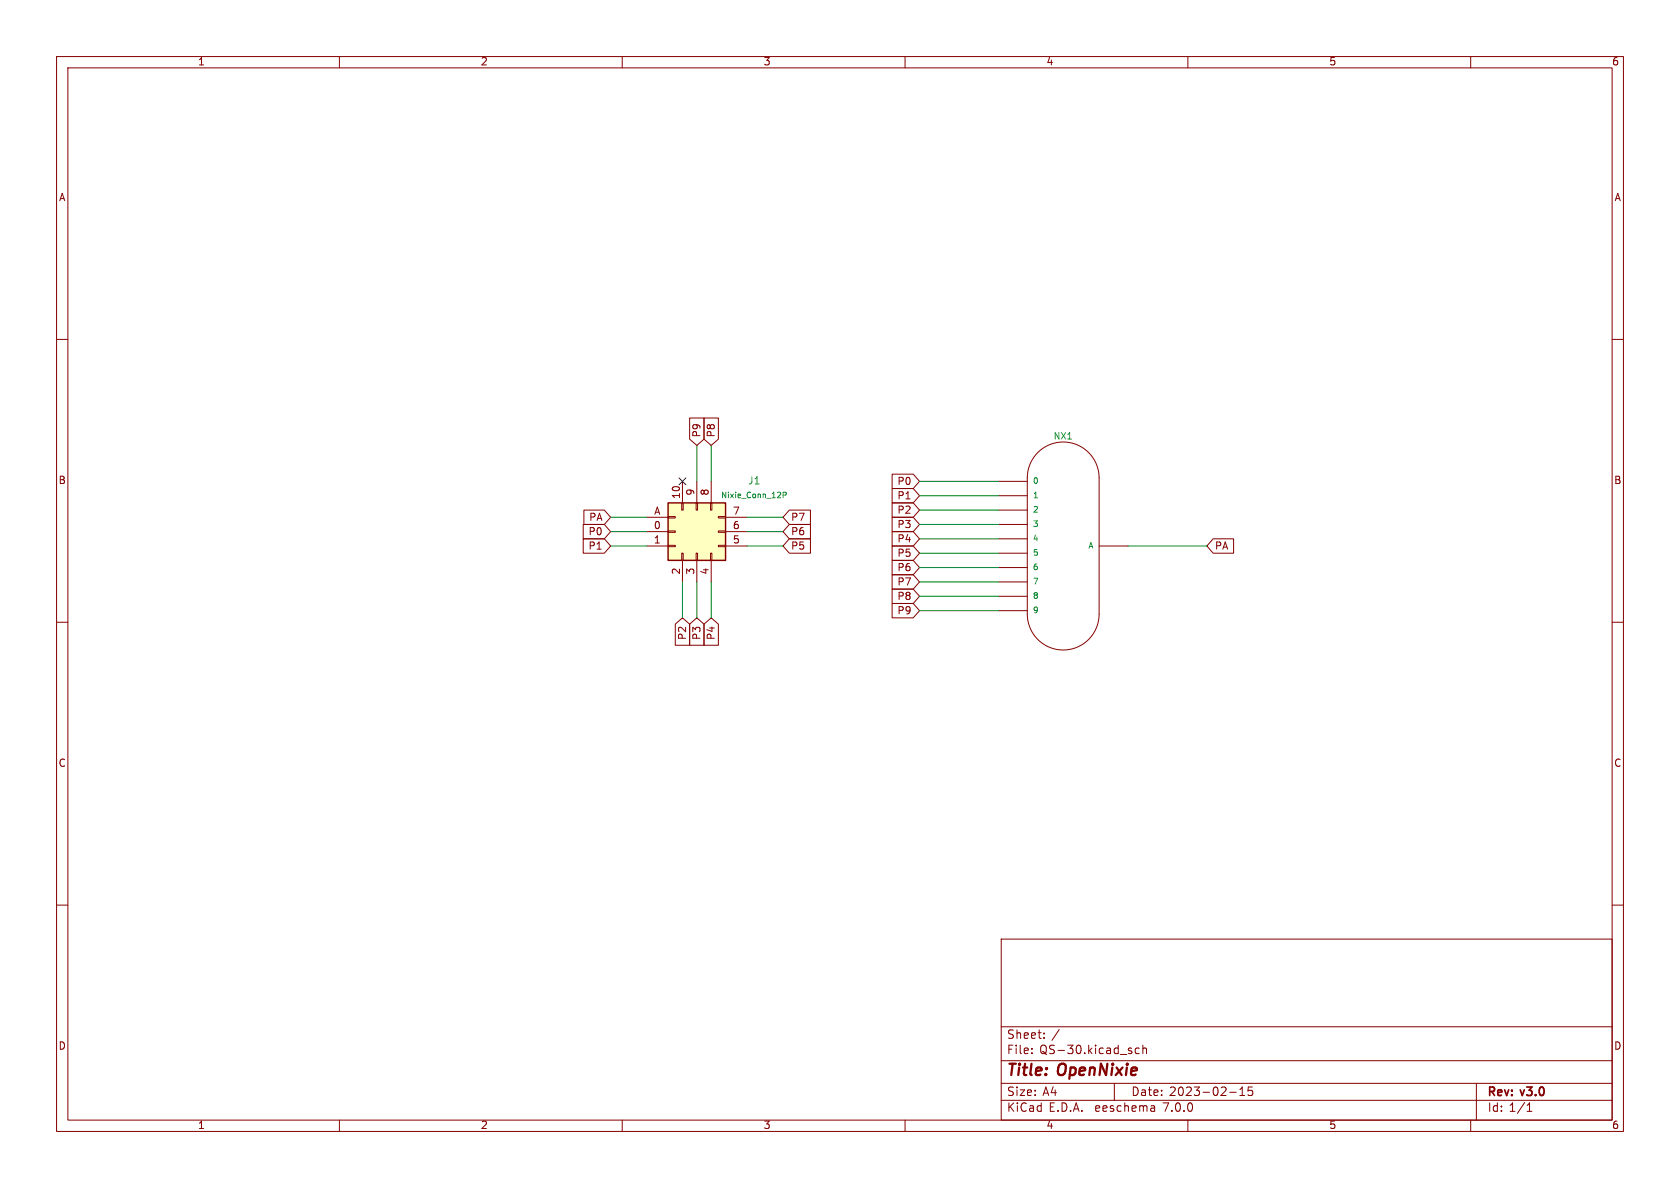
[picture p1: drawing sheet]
(kicad_sch (version 20230121) (generator eeschema)

 (paper "A4")

 (title_block
  (title "OpenNixie")
  (date "2023-02-15")
  (rev "v3.0"))

 (lib_symbols
  (symbol "Nixie_Clock:Nixie_Conn_12P" (pin_names (offset 1.016) hide) (in_bom yes) (on_board yes)
   (property "Reference" "J" (at 19.05 1.27 0) (effects (font (size 1.27 1.27))))
   (property "Value" "Nixie_Conn_12P" (at 19.05 -1.27 0) (effects (font (size 0.9906 0.9906))))
   (property "Footprint" "Nixie_Clock:Nixie_Conn_12P" (at 0 0 0) (effects (font (size 1.27 1.27)) hide))
   (property "Datasheet" "" (at -5.08 -1.27 0) (effects (font (size 1.27 1.27)) hide))
   (symbol "Nixie_Conn_12P_1_1"
    (rectangle (start -5.08 -2.413) (end -3.81 -2.667) (stroke (width 0.1524) (type solid)) (fill (type none)))
    (rectangle (start -5.08 0.127) (end -3.81 -0.127) (stroke (width 0.1524) (type solid)) (fill (type none)))
    (rectangle (start -5.08 2.667) (end -3.81 2.413) (stroke (width 0.1524) (type solid)) (fill (type none)))
    (rectangle (start -5.08 5.08) (end 5.08 -5.08) (stroke (width 0.254) (type solid)) (fill (type background)))
    (rectangle (start -2.413 -3.81) (end -2.667 -5.08) (stroke (width 0.1524) (type solid)) (fill (type none)))
    (rectangle (start -2.413 5.08) (end -2.667 3.81) (stroke (width 0.1524) (type solid)) (fill (type none)))
    (rectangle (start 0.127 -3.81) (end -0.127 -5.08) (stroke (width 0.1524) (type solid)) (fill (type none)))
    (rectangle (start 0.127 5.08) (end -0.127 3.81) (stroke (width 0.1524) (type solid)) (fill (type none)))
    (rectangle (start 2.667 -3.81) (end 2.413 -5.08) (stroke (width 0.1524) (type solid)) (fill (type none)))
    (rectangle (start 2.667 5.08) (end 2.413 3.81) (stroke (width 0.1524) (type solid)) (fill (type none)))
    (rectangle (start 5.08 -2.667) (end 3.81 -2.413) (stroke (width 0.1524) (type solid)) (fill (type none)))
    (rectangle (start 5.08 -0.127) (end 3.81 0.127) (stroke (width 0.1524) (type solid)) (fill (type none)))
    (rectangle (start 5.08 2.413) (end 3.81 2.667) (stroke (width 0.1524) (type solid)) (fill (type none)))
    (pin bidirectional line (at -8.89 0 0) (length 3.81) (name "0" (effects (font (size 1.27 1.27)))) (number "0" (effects (font (size 1.27 1.27)))))
    (pin bidirectional line (at -8.89 -2.54 0) (length 3.81) (name "1" (effects (font (size 1.27 1.27)))) (number "1" (effects (font (size 1.27 1.27)))))
    (pin bidirectional line (at -2.54 8.89 270) (length 3.81) (name "10" (effects (font (size 1.27 1.27)))) (number "10" (effects (font (size 1.27 1.27)))))
    (pin bidirectional line (at -2.54 -8.89 90) (length 3.81) (name "2" (effects (font (size 1.27 1.27)))) (number "2" (effects (font (size 1.27 1.27)))))
    (pin passive line (at 0 -8.89 90) (length 3.81) (name "3" (effects (font (size 1.27 1.27)))) (number "3" (effects (font (size 1.27 1.27)))))
    (pin bidirectional line (at 2.54 -8.89 90) (length 3.81) (name "4" (effects (font (size 1.27 1.27)))) (number "4" (effects (font (size 1.27 1.27)))))
    (pin bidirectional line (at 8.89 -2.54 180) (length 3.81) (name "5" (effects (font (size 1.27 1.27)))) (number "5" (effects (font (size 1.27 1.27)))))
    (pin bidirectional line (at 8.89 0 180) (length 3.81) (name "6" (effects (font (size 1.27 1.27)))) (number "6" (effects (font (size 1.27 1.27)))))
    (pin bidirectional line (at 8.89 2.54 180) (length 3.81) (name "7" (effects (font (size 1.27 1.27)))) (number "7" (effects (font (size 1.27 1.27)))))
    (pin bidirectional line (at 2.54 8.89 270) (length 3.81) (name "8" (effects (font (size 1.27 1.27)))) (number "8" (effects (font (size 1.27 1.27)))))
    (pin bidirectional line (at 0 8.89 270) (length 3.81) (name "9" (effects (font (size 1.27 1.27)))) (number "9" (effects (font (size 1.27 1.27)))))
    (pin bidirectional line (at -8.89 2.54 0) (length 3.81) (name "A" (effects (font (size 1.27 1.27)))) (number "A" (effects (font (size 1.27 1.27)))))))
  (symbol "Nixie_Clock:QS30-1" (pin_numbers hide) (pin_names (offset 1.016)) (in_bom yes) (on_board yes)
   (property "Reference" "NX" (at -5.715 19.685 0) (effects (font (size 1.143 1.143)) (justify left bottom)))
   (property "Value" "QS30-1" (at 6.35 -2.54 0) (effects (font (size 1.143 1.143)) (justify left bottom) hide))
   (property "Footprint" "Nixie_Clock:QS30-1" (at 0.762 2.54 0) (effects (font (size 0.508 0.508)) hide))
   (property "Datasheet" "" (at 0 -1.27 0) (effects (font (size 1.27 1.27)) hide))
   (symbol "QS30-1_1_0"
    (polyline (pts (xy -7.62 -12.065) (xy -7.62 12.065)) (stroke (width 0) (type solid)) (fill (type none)))
    (polyline (pts (xy 5.08 -12.065) (xy 5.08 12.065)) (stroke (width 0) (type solid)) (fill (type none))))
   (symbol "QS30-1_1_1"
    (arc (start -7.62 -12.065) (mid -1.27 -18.3874) (end 5.08 -12.065) (stroke (width 0) (type solid)) (fill (type none)))
    (arc (start 5.08 12.065) (mid -1.27 18.3874) (end -7.62 12.065) (stroke (width 0) (type solid)) (fill (type none)))
    (pin bidirectional line (at -12.7 11.43 0) (length 5.08) (name "0" (effects (font (size 1.016 1.016)))) (number "0" (effects (font (size 1.016 1.016)))))
    (pin bidirectional line (at -12.7 8.89 0) (length 5.08) (name "1" (effects (font (size 1.016 1.016)))) (number "1" (effects (font (size 1.016 1.016)))))
    (pin bidirectional line (at -12.7 6.35 0) (length 5.08) (name "2" (effects (font (size 1.016 1.016)))) (number "2" (effects (font (size 1.016 1.016)))))
    (pin bidirectional line (at -12.7 3.81 0) (length 5.08) (name "3" (effects (font (size 1.016 1.016)))) (number "3" (effects (font (size 1.016 1.016)))))
    (pin bidirectional line (at -12.7 1.27 0) (length 5.08) (name "4" (effects (font (size 1.016 1.016)))) (number "4" (effects (font (size 1.016 1.016)))))
    (pin bidirectional line (at -12.7 -1.27 0) (length 5.08) (name "5" (effects (font (size 1.016 1.016)))) (number "5" (effects (font (size 1.016 1.016)))))
    (pin bidirectional line (at -12.7 -3.81 0) (length 5.08) (name "6" (effects (font (size 1.016 1.016)))) (number "6" (effects (font (size 1.016 1.016)))))
    (pin bidirectional line (at -12.7 -6.35 0) (length 5.08) (name "7" (effects (font (size 1.016 1.016)))) (number "7" (effects (font (size 1.016 1.016)))))
    (pin bidirectional line (at -12.7 -8.89 0) (length 5.08) (name "8" (effects (font (size 1.016 1.016)))) (number "8" (effects (font (size 1.016 1.016)))))
    (pin bidirectional line (at -12.7 -11.43 0) (length 5.08) (name "9" (effects (font (size 1.016 1.016)))) (number "9" (effects (font (size 1.016 1.016)))))
    (pin bidirectional line (at 10.16 0 180) (length 5.08) (name "A" (effects (font (size 1.016 1.016)))) (number "A" (effects (font (size 1.016 1.016))))))))


 (no_connect (at 120.65 85.09))

 (wire (pts (xy 162.56 97.79) (xy 176.53 97.79)) (stroke (width 0) (type default)))
 (wire (pts (xy 138.43 96.52) (xy 132.08 96.52)) (stroke (width 0) (type default)))
 (wire (pts (xy 162.56 90.17) (xy 176.53 90.17)) (stroke (width 0) (type default)))
 (wire (pts (xy 162.56 87.63) (xy 176.53 87.63)) (stroke (width 0) (type default)))
 (wire (pts (xy 120.65 102.87) (xy 120.65 109.22)) (stroke (width 0) (type default)))
 (wire (pts (xy 125.73 78.74) (xy 125.73 85.09)) (stroke (width 0) (type default)))
 (wire (pts (xy 162.56 95.25) (xy 176.53 95.25)) (stroke (width 0) (type default)))
 (wire (pts (xy 114.3 91.44) (xy 107.95 91.44)) (stroke (width 0) (type default)))
 (wire (pts (xy 125.73 102.87) (xy 125.73 109.22)) (stroke (width 0) (type default)))
 (wire (pts (xy 162.56 92.71) (xy 176.53 92.71)) (stroke (width 0) (type default)))
 (wire (pts (xy 107.95 96.52) (xy 114.3 96.52)) (stroke (width 0) (type default)))
 (wire (pts (xy 138.43 91.44) (xy 132.08 91.44)) (stroke (width 0) (type default)))
 (wire (pts (xy 162.56 100.33) (xy 176.53 100.33)) (stroke (width 0) (type default)))
 (wire (pts (xy 123.19 78.74) (xy 123.19 85.09)) (stroke (width 0) (type default)))
 (wire (pts (xy 162.56 85.09) (xy 176.53 85.09)) (stroke (width 0) (type default)))
 (wire (pts (xy 162.56 107.95) (xy 176.53 107.95)) (stroke (width 0) (type default)))
 (wire (pts (xy 138.43 93.98) (xy 132.08 93.98)) (stroke (width 0) (type default)))
 (wire (pts (xy 199.39 96.52) (xy 213.36 96.52)) (stroke (width 0) (type default)))
 (wire (pts (xy 123.19 102.87) (xy 123.19 109.22)) (stroke (width 0) (type default)))
 (wire (pts (xy 162.56 105.41) (xy 176.53 105.41)) (stroke (width 0) (type default)))
 (wire (pts (xy 107.95 93.98) (xy 114.3 93.98)) (stroke (width 0) (type default)))
 (wire (pts (xy 162.56 102.87) (xy 176.53 102.87)) (stroke (width 0) (type default)))

 (global_label "P5" (shape input) (at 162.56 97.79 180) (fields_autoplaced) (effects (font (size 1.27 1.27)) (justify right))
  (property "Intersheetrefs" "${INTERSHEET_REFS}" (at 157.1747 97.79 0) (effects (font (size 1.27 1.27)) (justify right) hide)))
 (global_label "P2" (shape input) (at 162.56 90.17 180) (fields_autoplaced) (effects (font (size 1.27 1.27)) (justify right))
  (property "Intersheetrefs" "${INTERSHEET_REFS}" (at 157.1747 90.17 0) (effects (font (size 1.27 1.27)) (justify right) hide)))
 (global_label "P7" (shape input) (at 138.43 91.44 0) (fields_autoplaced) (effects (font (size 1.27 1.27)) (justify left))
  (property "Intersheetrefs" "${INTERSHEET_REFS}" (at 143.8153 91.44 0) (effects (font (size 1.27 1.27)) (justify left) hide)))
 (global_label "P6" (shape input) (at 162.56 100.33 180) (fields_autoplaced) (effects (font (size 1.27 1.27)) (justify right))
  (property "Intersheetrefs" "${INTERSHEET_REFS}" (at 157.1747 100.33 0) (effects (font (size 1.27 1.27)) (justify right) hide)))
 (global_label "P4" (shape input) (at 162.56 95.25 180) (fields_autoplaced) (effects (font (size 1.27 1.27)) (justify right))
  (property "Intersheetrefs" "${INTERSHEET_REFS}" (at 157.1747 95.25 0) (effects (font (size 1.27 1.27)) (justify right) hide)))
 (global_label "P0" (shape input) (at 162.56 85.09 180) (fields_autoplaced) (effects (font (size 1.27 1.27)) (justify right))
  (property "Intersheetrefs" "${INTERSHEET_REFS}" (at 157.1747 85.09 0) (effects (font (size 1.27 1.27)) (justify right) hide)))
 (global_label "P3" (shape input) (at 123.19 109.22 270) (fields_autoplaced) (effects (font (size 1.27 1.27)) (justify right))
  (property "Intersheetrefs" "${INTERSHEET_REFS}" (at 123.19 114.6053 90) (effects (font (size 1.27 1.27)) (justify right) hide)))
 (global_label "P9" (shape input) (at 162.56 107.95 180) (fields_autoplaced) (effects (font (size 1.27 1.27)) (justify right))
  (property "Intersheetrefs" "${INTERSHEET_REFS}" (at 157.1747 107.95 0) (effects (font (size 1.27 1.27)) (justify right) hide)))
 (global_label "P5" (shape input) (at 138.43 96.52 0) (fields_autoplaced) (effects (font (size 1.27 1.27)) (justify left))
  (property "Intersheetrefs" "${INTERSHEET_REFS}" (at 143.8153 96.52 0) (effects (font (size 1.27 1.27)) (justify left) hide)))
 (global_label "P3" (shape input) (at 162.56 92.71 180) (fields_autoplaced) (effects (font (size 1.27 1.27)) (justify right))
  (property "Intersheetrefs" "${INTERSHEET_REFS}" (at 157.1747 92.71 0) (effects (font (size 1.27 1.27)) (justify right) hide)))
 (global_label "P8" (shape input) (at 125.73 78.74 90) (fields_autoplaced) (effects (font (size 1.27 1.27)) (justify left))
  (property "Intersheetrefs" "${INTERSHEET_REFS}" (at 125.73 73.3547 90) (effects (font (size 1.27 1.27)) (justify left) hide)))
 (global_label "P9" (shape input) (at 123.19 78.74 90) (fields_autoplaced) (effects (font (size 1.27 1.27)) (justify left))
  (property "Intersheetrefs" "${INTERSHEET_REFS}" (at 123.19 73.3547 90) (effects (font (size 1.27 1.27)) (justify left) hide)))
 (global_label "P2" (shape input) (at 120.65 109.22 270) (fields_autoplaced) (effects (font (size 1.27 1.27)) (justify right))
  (property "Intersheetrefs" "${INTERSHEET_REFS}" (at 120.65 114.6053 90) (effects (font (size 1.27 1.27)) (justify right) hide)))
 (global_label "P1" (shape input) (at 162.56 87.63 180) (fields_autoplaced) (effects (font (size 1.27 1.27)) (justify right))
  (property "Intersheetrefs" "${INTERSHEET_REFS}" (at 157.1747 87.63 0) (effects (font (size 1.27 1.27)) (justify right) hide)))
 (global_label "PA" (shape input) (at 107.95 91.44 180) (fields_autoplaced) (effects (font (size 1.27 1.27)) (justify right))
  (property "Intersheetrefs" "${INTERSHEET_REFS}" (at 102.6856 91.44 0) (effects (font (size 1.27 1.27)) (justify right) hide)))
 (global_label "PA" (shape input) (at 213.36 96.52 0) (fields_autoplaced) (effects (font (size 1.27 1.27)) (justify left))
  (property "Intersheetrefs" "${INTERSHEET_REFS}" (at 218.6244 96.52 0) (effects (font (size 1.27 1.27)) (justify left) hide)))
 (global_label "P1" (shape input) (at 107.95 96.52 180) (fields_autoplaced) (effects (font (size 1.27 1.27)) (justify right))
  (property "Intersheetrefs" "${INTERSHEET_REFS}" (at 102.5647 96.52 0) (effects (font (size 1.27 1.27)) (justify right) hide)))
 (global_label "P4" (shape input) (at 125.73 109.22 270) (fields_autoplaced) (effects (font (size 1.27 1.27)) (justify right))
  (property "Intersheetrefs" "${INTERSHEET_REFS}" (at 125.73 114.6053 90) (effects (font (size 1.27 1.27)) (justify right) hide)))
 (global_label "P7" (shape input) (at 162.56 102.87 180) (fields_autoplaced) (effects (font (size 1.27 1.27)) (justify right))
  (property "Intersheetrefs" "${INTERSHEET_REFS}" (at 157.1747 102.87 0) (effects (font (size 1.27 1.27)) (justify right) hide)))
 (global_label "P8" (shape input) (at 162.56 105.41 180) (fields_autoplaced) (effects (font (size 1.27 1.27)) (justify right))
  (property "Intersheetrefs" "${INTERSHEET_REFS}" (at 157.1747 105.41 0) (effects (font (size 1.27 1.27)) (justify right) hide)))
 (global_label "P6" (shape input) (at 138.43 93.98 0) (fields_autoplaced) (effects (font (size 1.27 1.27)) (justify left))
  (property "Intersheetrefs" "${INTERSHEET_REFS}" (at 143.8153 93.98 0) (effects (font (size 1.27 1.27)) (justify left) hide)))
 (global_label "P0" (shape input) (at 107.95 93.98 180) (fields_autoplaced) (effects (font (size 1.27 1.27)) (justify right))
  (property "Intersheetrefs" "${INTERSHEET_REFS}" (at 102.5647 93.98 0) (effects (font (size 1.27 1.27)) (justify right) hide)))

 (symbol (lib_id "Nixie_Clock:QS30-1") (at 189.23 96.52 0) (unit 1) (in_bom yes) (on_board yes) (dnp no) (fields_autoplaced)
  (property "Reference" "NX1" (at 187.96 77.1907 0) (effects (font (size 1.143 1.143))))
  (property "Value" "QS30-1" (at 195.58 99.06 0) (effects (font (size 1.143 1.143)) (justify left bottom) hide))
  (property "Footprint" "Nixie_Clock:QS30-1" (at 189.992 93.98 0) (effects (font (size 0.508 0.508)) hide))
  (property "Datasheet" "" (at 189.23 97.79 0) (effects (font (size 1.27 1.27)) hide)) (pin "0") (pin "1") (pin "2") (pin "3") (pin "4") (pin "5") (pin "6") (pin "7") (pin "8") (pin "9") (pin "A"))

 (symbol (lib_id "Nixie_Clock:Nixie_Conn_12P") (at 123.19 93.98 0) (unit 1) (in_bom yes) (on_board yes) (dnp no)
  (property "Reference" "J1" (at 133.35 85.09 0) (effects (font (size 1.27 1.27))))
  (property "Value" "Nixie_Conn_12P" (at 133.35 87.63 0) (effects (font (size 0.9906 0.9906))))
  (property "Footprint" "Nixie_Clock:Nixie_Conn_12P" (at 123.19 93.98 0) (effects (font (size 1.27 1.27)) hide))
  (property "Datasheet" "" (at 118.11 95.25 0) (effects (font (size 1.27 1.27)) hide)) (pin "0") (pin "1") (pin "10") (pin "2") (pin "3") (pin "4") (pin "5") (pin "6") (pin "7") (pin "8") (pin "9") (pin "A"))

 (sheet_instances (path "" (page "1"))))
